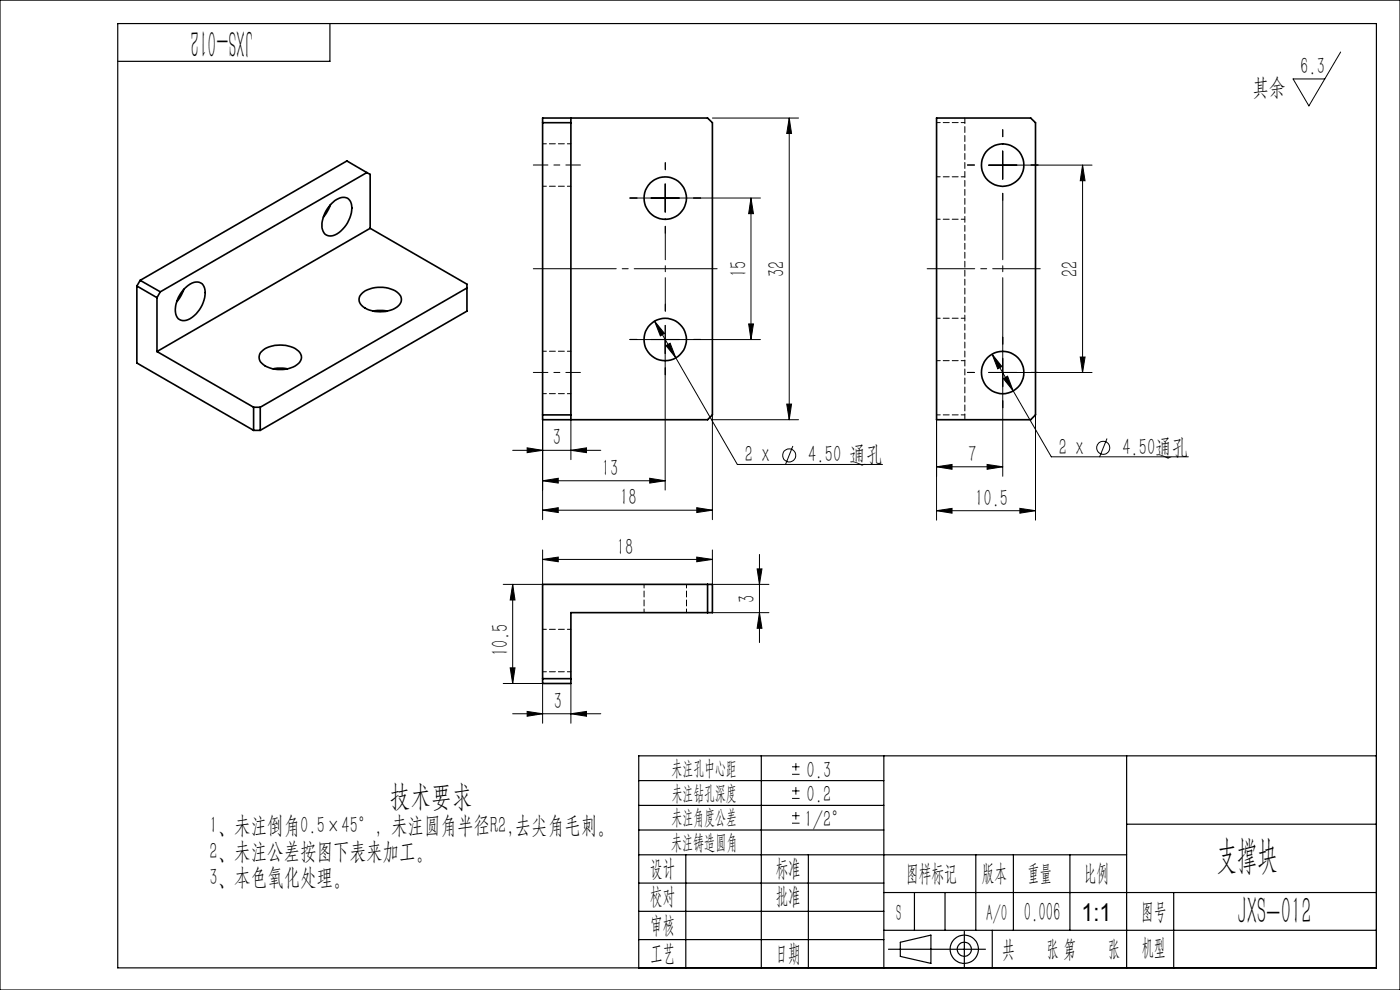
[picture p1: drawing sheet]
<svg xmlns="http://www.w3.org/2000/svg" width="297mm" height="210mm" viewBox="0 0 297 210" stroke-linecap="round" stroke-linejoin="round" font-family="sans-serif">
<g fill="none" stroke="#000" stroke-width=".21">
<path d="M284.4 11l-6.7 11.5-3.4-5.8h6.8M141.1 39v6M151.1 25h18.3M167.4 25v64M167.4 25l.5 3.3h-1zM209.7 35h22M212.7 32v6M229.7 35l.5 3.3h-1zM229.7 35v44M133.6 42h27.7M159.3 42v30M159.3 42l.5 3.3h-1z"/>
<path d="M133.6 72h27.7M138.9 68.1l2.1 2.6-.9 .6zM138.9 68.1l4.5 7.8M141.1 69v35M141.3 73.3l.9-.5 1.2 3.1zM143.4 75.9l13 22.6h30.8M158.8 68.7h1l-.5 3.3zM209.7 79h22M210.5 75.1l2 2.6-.8 .5zM210.5 75.1l12.5 21.8h29.1M212.7 71.5v29.5M229.2 75.7h1l-.5 3.3z"/>
<path d="M108.8 95.5h18.7M111.8 95l3.3 .5-3.3 .5zM115.1 89v21.2M121.1 95.5l3.3-.5v1zM121.1 89v8.5M151.1 88v22.2M151.1 89h18.3M166.9 85.7h1l-.5 3.3zM168.2 94.6l-1.6 4M198.7 99l3.3-.5v1zM198.7 89v21.3M198.7 99h14"/>
<path d="M209.4 98.5l3.3 .5-3.3 .5zM212.9 80.3l.8-.5 1.2 3.1zM219.7 88v22.3M234.8 93l-1.5 4M115.1 108.2l3.3-.5v1zM115.1 102l3.3-.5v1zM115.1 118.7l3.3-.5v1zM115.1 116.7v7.3h-8.3M115.1 108.2h36M115.1 102h26M115.1 118.7h36M137.8 101.5l3.3 .5-3.3 .5z"/>
<path d="M147.8 107.7l3.3 .5-3.3 .5zM147.8 118.2l3.3 .5-3.3 .5zM151.1 116.7v7.3h12M161.1 117.6v18.7M198.7 108.3l3.3-.5v1.1zM198.7 108.3h21M216.4 107.8l3.3 .5-3.3 .6zM108.8 124v21M108.8 124l.5 3.3h-1.1zM151.1 130h12M160.6 120.7h1l-.5 3.3zM161.1 130l.5 3.3h-1z"/>
<path d="M106.8 145h8.3v8.4M108.2 141.7h1.1l-.5 3.3zM108.8 151.4h18.7M111.8 150.9l3.3 .5-3.3 .5zM121.1 151.4l3.3-.5v1zM121.1 145v8.4M168 164.2h1.6M168 162.7h1.6M168 169.4h1.6M168 167.8h1.6M168 174.6h1.6M168 173h1.6"/>
<path d="M168.8 161.9v1.5M168.8 167v1.5M168.8 172.3v1.5"/>
<circle cx="167.4" cy="96.6" r="1.38"/>
<circle cx="234.1" cy="95" r="1.39"/>
</g>
<g fill="none" stroke="#000" stroke-width=".25">
<path d="M0 0h297v210h-297zM25 5h267v200.3h-267zM70 5v8h-45M135.5 176.1h52M135.5 165.6h52M135.5 170.8h52M161.5 160.3v45M187.5 160.3v45M239 160.3v45M239 174.8h53M292 160.3h-156.5v45M135.5 181.3h103.5"/>
<path d="M135.5 199.3h52M135.5 193.3h52M135.5 187.3h52M145.5 181.3v24M171.5 181.3v24M187.5 189.3h104.5M187.5 197.3h104.5M191 199.9l6.5-1.5v6l-6.5-1.5zM194 189.3v8M200.5 189.3v8M204.6 197.5v7.7M207 181.3v16"/>
<path d="M210.5 197.3v8M215 181.3v16M227 181.3v16M249 189.3v16M188.5 201.4h20.6"/>
<circle cx="204.6" cy="201.4" r="3"/>
<circle cx="204.6" cy="201.4" r="1.49"/>
</g>
<g fill="none" stroke="#000" stroke-width=".21" stroke-dasharray="30.5 1.3 1.3 1.3">
<path d="M141.1 36v-1.5M206.7 35h-1.5M212.7 29v-1.5M218.7 35h1.5M135.1 42h-1.5M141.1 48v1.5M147.1 42h1.5M212.7 41v1.5M135.1 72h-1.5M141.1 66v-1.5M141.1 78v1.5M141.1 72h3"/>
<path d="M141.1 72v-3M141.1 72h-3M141.1 72v3M147.1 72h1.5M206.7 79h-1.5M212.7 73v-1.5M212.7 79h3M212.7 79v-3M212.7 79h-3M212.7 79v3M218.7 79h1.5M212.7 85v1.5"/>
</g>
<path d="M141.1 48v18" fill="none" stroke="#000" stroke-width=".21" stroke-dasharray="30.5 1.3 1.3 1.3" stroke-dashoffset="23.4"/>
<path d="M212.7 41v32" fill="none" stroke="#000" stroke-width=".21" stroke-dasharray="30.5 1.3 1.3 1.3" stroke-dashoffset="16.4"/>
<path d="M113.1 57h39" fill="none" stroke="#000" stroke-width=".21" stroke-dasharray="30.5 1.3 1.3 1.3" stroke-dashoffset="12.9"/>
<path d="M113.1 35h10M113.1 79h10" fill="none" stroke="#000" stroke-width=".21" stroke-dasharray="30.5 1.3 1.3 1.3" stroke-dashoffset="27.4"/>
<path d="M220.7 57h-24" fill="none" stroke="#000" stroke-width=".21" stroke-dasharray="30.5 1.3 1.3 1.3" stroke-dashoffset="20.4"/>
<g fill="#000">
<path d="M167.4 25l.5 3.3h-1zM166.9 85.7h1l-.5 3.3zM159.3 42l.5 3.3h-1zM158.8 68.7h1l-.5 3.3zM108.8 124l.5 3.3h-1.1zM108.2 141.7h1.1l-.5 3.3zM160.6 120.7h1l-.5 3.3zM161.1 130l.5 3.3h-1z"/>
<path d="M229.2 75.7h1l-.5 3.3zM229.7 35l.5 3.3h-1z"/>
<path d="M121.1 95.5l3.3-.5v1zM111.8 95l3.3 .5-3.3 .5z"/>
<path d="M115.1 108.2l3.3-.5v1zM147.8 107.7l3.3 .5-3.3 .5zM115.1 102l3.3-.5v1zM137.8 101.5l3.3 .5-3.3 .5zM138.9 68.1l1.2 3.2 .9-.6zM141.3 73.3l2.1 2.6-1.2-3.1zM198.7 99l3.3-.5v1zM209.4 98.5l3.3 .5-3.3 .5zM198.7 108.3l3.3-.5v1.1zM216.4 107.8l3.3 .5-3.3 .6zM210.5 75.1l1.2 3.1 .8-.5zM212.9 80.3l2 2.6-1.2-3.1z"/>
<path d="M115.1 118.7l3.3-.5v1zM147.8 118.2l3.3 .5-3.3 .5z"/>
<path d="M121.1 151.4l3.3-.5v1zM111.8 150.9l3.3 .5-3.3 .5z"/>
</g>
<g fill="none" stroke="#000" stroke-width=".35">
<path d="M77.8 36.6l-43.8 25.3M77.8 36.6l.7 .4v11.4M77.8 36.6l-4.2-2.5-43.9 25.4M115.1 25h35l1 1v62l-1 1h-35zM115.1 26h6M121.1 25v64M198.7 25h20l1 1v62l-1 1h-20zM29.7 59.5l4.3 2.4M29.7 59.5l-.7 1.2M70.1 43.4l-.4 .9-1.1 1.7M70.2 43.3a3.2 3.2 0 0 1 3.5-1.3 3.5 3.5 0 0 1 .5 4.2 6 6 0 0 1-4 3.9 1.82 1.82 0 0 1-1.9-2.3 7 7 0 0 1 1.9-4.5zM78.5 48.4l-45.2 26.2"/>
<path d="M78.5 48.4l20.6 11.9v5.7l-43.9 25.3M29 60.7v16.3l24.8 14.3M29 60.7l4.3 2.4M33.3 63.1v11.5M33.3 74.6l20.5 11.8M34 61.9l-.7 1.2M39 61.4l-.6 1.4-.9 1.2M39.1 61.2a3.2 3.2 0 0 1 3.5-1.2 3.4 3.4 0 0 1 .5 4.2 5.8 5.8 0 0 1-4 3.8 1.82 1.82 0 0 1-1.9-2.3 7 7 0 0 1 1.9-4.5zM55.6 74.5a6.5 6.5 0 0 1 7.8 0 1.86 1.86 0 0 1-.8 3.1 6.6 6.6 0 0 1-7-.5 1.68 1.68 0 0 1 0-2.6zM58 78.2l.9-.1 2.1 .1M76.8 62.3a6.5 6.5 0 0 1 7.8 0 1.84 1.84 0 0 1-.7 3.1 6.7 6.7 0 0 1-7.1-.6 1.68 1.68 0 0 1 0-2.5zM79.2 66l.9-.1 2.1 .1"/>
<path d="M99.1 61.1l-43.9 25.3M53.8 86.4v4.9M53.8 91.3h1.4M53.8 86.4h1.4M55.2 86.4v4.9M115.1 88h6M115.1 124h36v6h-30v15h-6zM150.1 124v6M115.1 144h6"/>
<circle cx="212.7" cy="35" r="4.5"/>
<circle cx="141.1" cy="42" r="4.5"/>
<circle cx="141.1" cy="72" r="4.5"/>
<circle cx="212.7" cy="79" r="4.5"/>
</g>
<g fill="none" stroke="#000" stroke-width=".21" stroke-dasharray="1.3 .6" stroke-dashoffset=".5">
<path d="M115.1 39.5h6M121.1 30.5h-6M198.7 26h6M204.7 37.5h-6M198.7 46.5h6M121.1 74.5h-6M198.7 76.5h6M204.7 67.5h-6M115.1 83.5h6M204.7 88h-6M121.1 133.5h-6M136.6 124v6"/>
<path d="M145.6 130v-6M115.1 142.5h6"/>
</g>
<path d="M204.7 89v-64" fill="none" stroke="#000" stroke-width=".21" stroke-dasharray="1.3 .6" stroke-dashoffset=".1"/>
<g font-size="8.1">
<text x="53.6" y="6.3" transform="rotate(-180 53.6 6.3)">JXS-012</text>
<text x="258.2" y="184.2">支撑块</text>
<text x="262.5" y="196.1">JXS-012</text>
</g>
<text font-size="6.3" x="82.7" y="170.9">技术要求</text>
<text font-size="5.6" x="217.2" y="195.4">0.006</text>
<text font-size="5.2" x="229.5" y="195.4">1:1</text>
<g font-size="5">
<text x="275.8" y="15.7">6.3</text>
<text x="265.7" y="20.1">其余</text>
<text x="158.4" y="58.8" transform="rotate(-90 158.4 58.8)">15</text>
<text x="166.4" y="58.8" transform="rotate(-90 166.4 58.8)">32</text>
<text x="228.7" y="58.8" transform="rotate(-90 228.7 58.8)">22</text>
<text x="117.2" y="94.5">3</text>
<text x="127.7" y="101">13</text>
<text x="158" y="98.1">2 x</text>
<text x="171.5" y="98.1">4.50 通孔</text>
<text x="205.4" y="98">7</text>
<text x="224.6" y="96.5">2 x</text>
<text x="238.1" y="96.5">4.50通孔</text>
<text x="131.5" y="107.2">18</text>
<text x="206.9" y="107.3">10.5</text>
<text x="130.9" y="117.6">18</text>
<text x="160.1" y="127.9" transform="rotate(-90 160.1 127.9)">3</text>
<text x="107.8" y="139.2" transform="rotate(-90 107.8 139.2)">10.5</text>
<text x="117.5" y="150.4">3</text>
<text x="171.1" y="165">0.3</text>
<text x="171.1" y="170.2">0.2</text>
<text x="44.4" y="176.8">1、未注倒角0.5×45°，未注圆角半径R2,去尖角毛刺。</text>
<text x="170.7" y="175.4">1/2°</text>
<text x="44.4" y="182.3">2、未注公差按图下表来加工。</text>
<text x="138" y="185.9">设计</text>
<text x="164.6" y="185.9">标准</text>
<text x="44.4" y="187.8">3、本色氧化处理。</text>
<text x="137.9" y="191.8">校对</text>
<text x="164.6" y="191.8">批准</text>
<text x="192.2" y="187">图样标记</text>
<text x="208.3" y="187">版本</text>
<text x="218" y="187">重量</text>
<text x="229.9" y="187">比例</text>
<text x="138" y="197.9">审核</text>
<text x="190.1" y="195.4">S</text>
<text x="209.2" y="195.4">A/0</text>
<text x="242.1" y="194.9">图号</text>
<text x="138" y="203.9">工艺</text>
<text x="164.5" y="203.9">日期</text>
<text x="212.6" y="202.9">共</text>
<text x="222" y="202.9">张 第</text>
<text x="235" y="202.9">张</text>
<text x="242.2" y="202.6">机型</text>
</g>
<g font-size="4.4">
<text x="142.5" y="164.4">未注孔中心距</text>
<text x="142.5" y="169.6">未注钻孔深度</text>
<text x="142.4" y="174.8">未注角度公差</text>
<text x="142.4" y="180.1">未注铸造圆角</text>
</g>
</svg>
